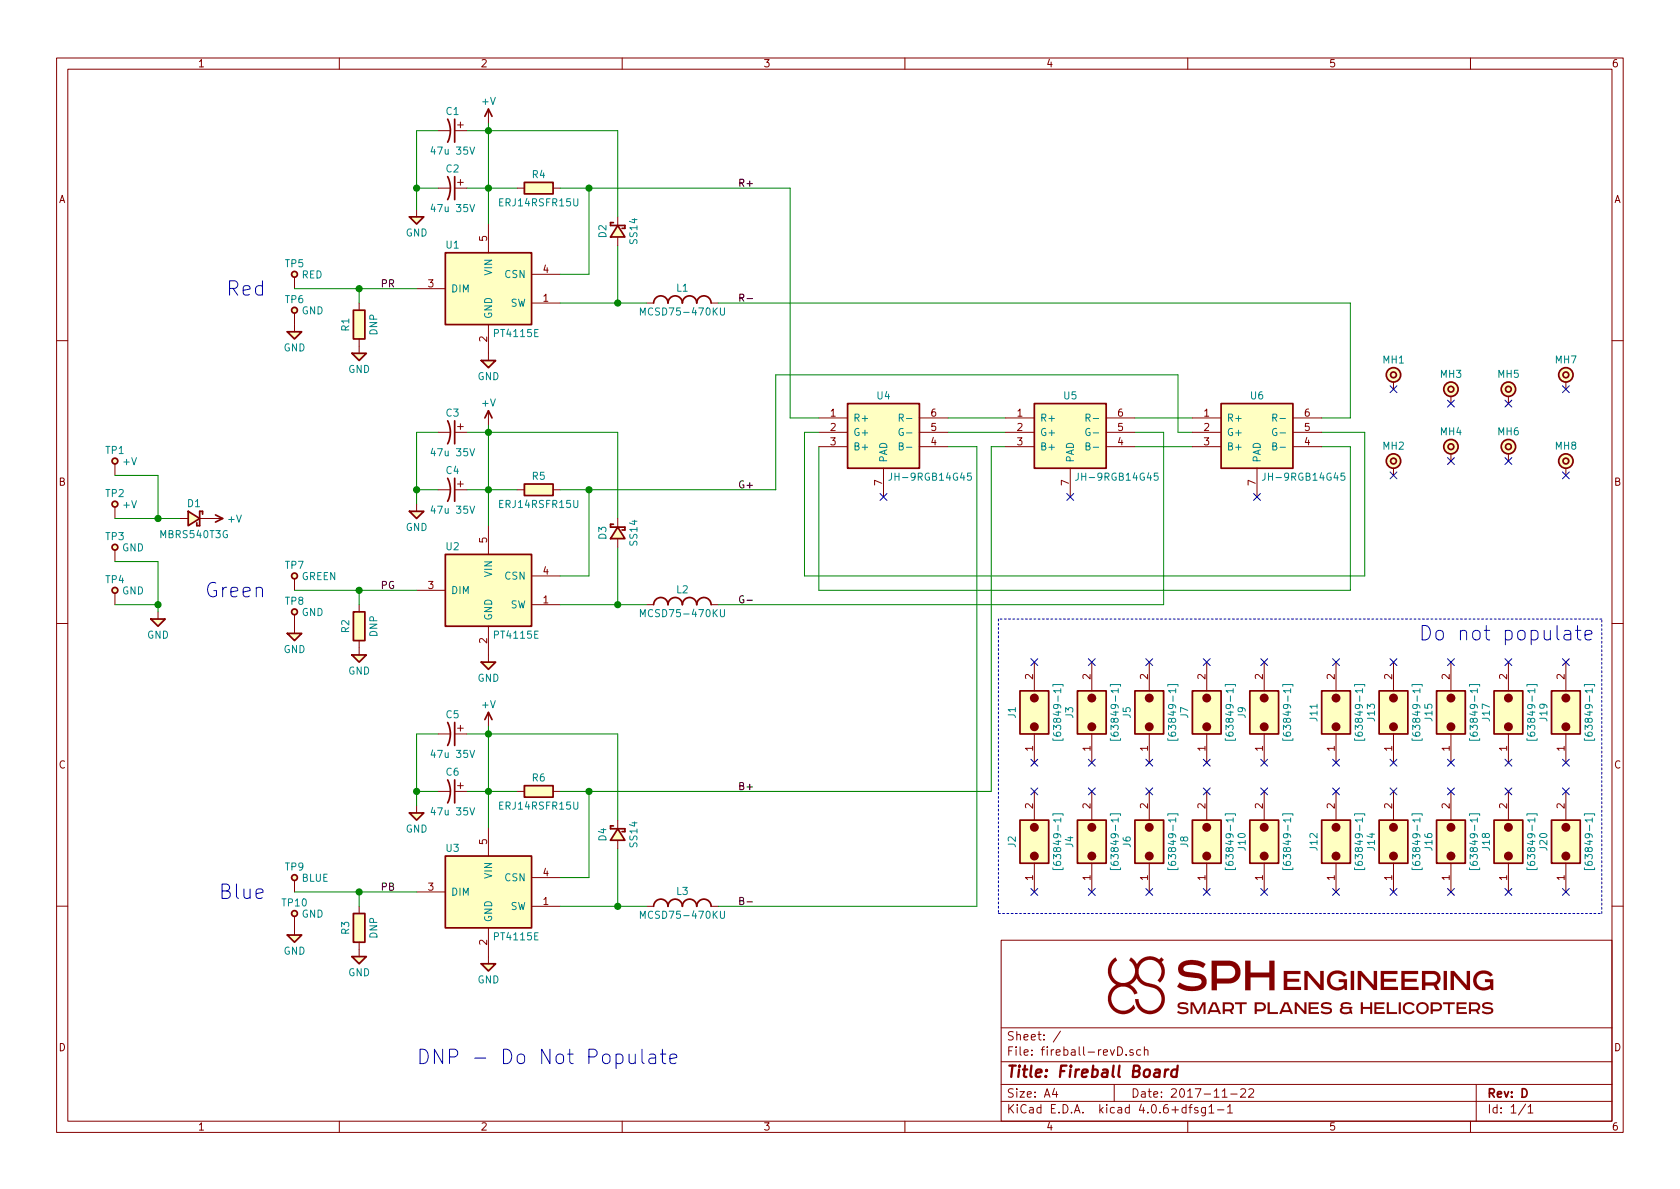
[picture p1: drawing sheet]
EESchema Schematic File Version 2
LIBS:ddc
LIBS:fireball-revD-cache
EELAYER 25 0
EELAYER END
$Descr A4 11693 8268
encoding utf-8
Sheet 1 1
Title "Fireball Board"
Date "2017-11-22"
Rev "D"
Comp ""
Comment1 ""
Comment2 ""
Comment3 ""
Comment4 ""
$EndDescr
$Comp
L +V #PWR12
U 1 1
P 3400 850
F 0 "#PWR12" H 3400 820 50  0001 C TNN
F 1 "+V" H 3400 980 50  0000 C BNN
F 2 "" H 3400 850 50  0001 C CNN
F 3 "" H 3400 850 50  0001 C CNN
	1    3400 850 
	1    0    0    -1  
$EndComp
$Comp
L GND #PWR13
U 1 1
P 3400 2450
F 0 "#PWR13" H 3400 2480 50  0001 C BNN
F 1 "GND" H 3400 2320 50  0000 C TNN
F 2 "" H 3400 2450 50  0001 C CNN
F 3 "" H 3400 2450 50  0001 C CNN
	1    3400 2450
	1    0    0    -1  
$EndComp
Text Notes 1850 2050 2    100  ~ 0
Red
Text Notes 1850 4150 2    100  ~ 0
Green
Text Notes 1850 6250 2    100  ~ 0
Blue
$Comp
L +V #PWR2
U 1 1
P 1450 3600
F 0 "#PWR2" H 1450 3570 50  0001 C TNN
F 1 "+V" V 1450 3730 50  0000 L CNN
F 2 "" H 1450 3600 50  0001 C CNN
F 3 "" H 1450 3600 50  0001 C CNN
	1    1450 3600
	0    1    1    0   
$EndComp
$Comp
L GND #PWR1
U 1 1
P 1100 4250
F 0 "#PWR1" H 1100 4280 50  0001 C BNN
F 1 "GND" H 1100 4120 50  0000 C TNN
F 2 "" H 1100 4250 50  0001 C CNN
F 3 "" H 1100 4250 50  0001 C CNN
	1    1100 4250
	1    0    0    -1  
$EndComp
$Comp
L GND #PWR3
U 1 1
P 2050 2250
F 0 "#PWR3" H 2050 2280 50  0001 C BNN
F 1 "GND" H 2050 2120 50  0000 C TNN
F 2 "" H 2050 2250 50  0001 C CNN
F 3 "" H 2050 2250 50  0001 C CNN
	1    2050 2250
	1    0    0    -1  
$EndComp
Text Label 5250 1300 2    50   ~ 0
R+
Text Label 5250 2100 2    50   ~ 0
R-
Text Label 5250 3400 2    50   ~ 0
G+
Text Label 5250 4200 2    50   ~ 0
G-
Text Label 5250 5500 2    50   ~ 0
B+
Text Label 5250 6300 2    50   ~ 0
B-
Text Label 2750 2000 2    50   ~ 0
PR
$Comp
L MBRS540T3G D1
U 1 1
P 1350 3600
F 0 "D1" H 1350 3680 50  0000 C BNN
F 1 "MBRS540T3G" H 1350 3520 50  0000 C TNN
F 2 "ddc:DIOM6958X241M" H 1350 3600 50  0001 C CNN
F 3 "http://www.onsemi.com/pub/Collateral/MBRS540T3-D.PDF" H 1350 3600 50  0001 C CNN
	1    1350 3600
	1    0    0    -1  
$EndComp
$Comp
L 63849-1 J4
U 1 1
P 7500 6000
F 0 "J4" H 7650 6030 50  0000 C BNN
F 1 "[63849-1]" H 7650 5770 50  0000 C TNN
F 2 "ddc:TE_63849-1" H 7500 6000 50  0001 C CNN
F 3 "http://www.te.com/commerce/DocumentDelivery/DDEController?Action=srchrtrv&DocNm=63849&DocType=Customer+Drawing&DocLang=English&DocFormat=pdf&PartCntxt=63849-1" H 7500 6000 50  0001 C CNN
	1    7500 6000
	0    -1   -1   0   
$EndComp
$Comp
L 63849-1 J13
U 1 1
P 9600 5100
F 0 "J13" H 9750 5130 50  0000 C BNN
F 1 "[63849-1]" H 9750 4870 50  0000 C TNN
F 2 "ddc:TE_63849-1" H 9600 5100 50  0001 C CNN
F 3 "http://www.te.com/commerce/DocumentDelivery/DDEController?Action=srchrtrv&DocNm=63849&DocType=Customer+Drawing&DocLang=English&DocFormat=pdf&PartCntxt=63849-1" H 9600 5100 50  0001 C CNN
	1    9600 5100
	0    -1   -1   0   
$EndComp
$Comp
L 63849-1 J3
U 1 1
P 7500 5100
F 0 "J3" H 7650 5130 50  0000 C BNN
F 1 "[63849-1]" H 7650 4870 50  0000 C TNN
F 2 "ddc:TE_63849-1" H 7500 5100 50  0001 C CNN
F 3 "http://www.te.com/commerce/DocumentDelivery/DDEController?Action=srchrtrv&DocNm=63849&DocType=Customer+Drawing&DocLang=English&DocFormat=pdf&PartCntxt=63849-1" H 7500 5100 50  0001 C CNN
	1    7500 5100
	0    -1   -1   0   
$EndComp
$Comp
L 63849-1 J14
U 1 1
P 9600 6000
F 0 "J14" H 9750 6030 50  0000 C BNN
F 1 "[63849-1]" H 9750 5770 50  0000 C TNN
F 2 "ddc:TE_63849-1" H 9600 6000 50  0001 C CNN
F 3 "http://www.te.com/commerce/DocumentDelivery/DDEController?Action=srchrtrv&DocNm=63849&DocType=Customer+Drawing&DocLang=English&DocFormat=pdf&PartCntxt=63849-1" H 9600 6000 50  0001 C CNN
	1    9600 6000
	0    -1   -1   0   
$EndComp
NoConn ~ 7600 5300
NoConn ~ 7600 6200
NoConn ~ 9700 5300
NoConn ~ 9700 6200
NoConn ~ 7600 4600
NoConn ~ 7600 5500
NoConn ~ 9700 4600
NoConn ~ 9700 5500
$Comp
L MH-3.2-5 MH1
U 1 1
P 9700 2600
F 0 "MH1" H 9700 2680 50  0000 C BNN
F 1 "MH-3.2-5" H 9780 2600 50  0001 L CNN
F 2 "ddc:MH-3.2-5" H 9700 2600 50  0001 C CNN
F 3 "" H 9700 2600 50  0001 C CNN
	1    9700 2600
	1    0    0    -1  
$EndComp
$Comp
L MH-3.2-5 MH2
U 1 1
P 9700 3200
F 0 "MH2" H 9700 3280 50  0000 C BNN
F 1 "MH-3.2-5" H 9780 3200 50  0001 L CNN
F 2 "ddc:MH-3.2-5" H 9700 3200 50  0001 C CNN
F 3 "" H 9700 3200 50  0001 C CNN
	1    9700 3200
	1    0    0    -1  
$EndComp
$Comp
L MH-3.2-5 MH3
U 1 1
P 10100 2700
F 0 "MH3" H 10100 2780 50  0000 C BNN
F 1 "MH-3.2-5" H 10180 2700 50  0001 L CNN
F 2 "ddc:MH-3.2-5" H 10100 2700 50  0001 C CNN
F 3 "" H 10100 2700 50  0001 C CNN
	1    10100 2700
	1    0    0    -1  
$EndComp
$Comp
L MH-3.2-5 MH4
U 1 1
P 10100 3100
F 0 "MH4" H 10100 3180 50  0000 C BNN
F 1 "MH-3.2-5" H 10180 3100 50  0001 L CNN
F 2 "ddc:MH-3.2-5" H 10100 3100 50  0001 C CNN
F 3 "" H 10100 3100 50  0001 C CNN
	1    10100 3100
	1    0    0    -1  
$EndComp
$Comp
L MH-3.2-5 MH6
U 1 1
P 10500 3100
F 0 "MH6" H 10500 3180 50  0000 C BNN
F 1 "MH-3.2-5" H 10580 3100 50  0001 L CNN
F 2 "ddc:MH-3.2-5" H 10500 3100 50  0001 C CNN
F 3 "" H 10500 3100 50  0001 C CNN
	1    10500 3100
	1    0    0    -1  
$EndComp
$Comp
L MH-3.2-5 MH5
U 1 1
P 10500 2700
F 0 "MH5" H 10500 2780 50  0000 C BNN
F 1 "MH-3.2-5" H 10580 2700 50  0001 L CNN
F 2 "ddc:MH-3.2-5" H 10500 2700 50  0001 C CNN
F 3 "" H 10500 2700 50  0001 C CNN
	1    10500 2700
	1    0    0    -1  
$EndComp
$Comp
L MH-3.2-5 MH7
U 1 1
P 10900 2600
F 0 "MH7" H 10900 2680 50  0000 C BNN
F 1 "MH-3.2-5" H 10980 2600 50  0001 L CNN
F 2 "ddc:MH-3.2-5" H 10900 2600 50  0001 C CNN
F 3 "" H 10900 2600 50  0001 C CNN
	1    10900 2600
	1    0    0    -1  
$EndComp
$Comp
L MH-3.2-5 MH8
U 1 1
P 10900 3200
F 0 "MH8" H 10900 3280 50  0000 C BNN
F 1 "MH-3.2-5" H 10980 3200 50  0001 L CNN
F 2 "ddc:MH-3.2-5" H 10900 3200 50  0001 C CNN
F 3 "" H 10900 3200 50  0001 C CNN
	1    10900 3200
	1    0    0    -1  
$EndComp
NoConn ~ 9700 2700
NoConn ~ 9700 3300
NoConn ~ 10100 2800
NoConn ~ 10500 2800
NoConn ~ 10900 2700
NoConn ~ 10900 3300
NoConn ~ 10500 3200
NoConn ~ 10100 3200
$Comp
L PT4115E U1
U 1 1
P 3100 1750
F 0 "U1" H 3100 1780 50  0000 L BNN
F 1 "PT4115E" H 3430 1220 50  0000 L TNN
F 2 "ddc:SOTFL150P435X160-5M" H 3100 1750 50  0001 C CNN
F 3 "http://www.micro-bridge.com/data/CRpowtech/PT4115E.pdf" H 3100 1750 50  0001 C CNN
	1    3100 1750
	1    0    0    -1  
$EndComp
$Comp
L CP-D C2
U 1 1
P 3150 1300
F 0 "C2" H 3150 1410 50  0000 C BNN
F 1 "47u 35V" H 3150 1190 50  0000 C TNN
F 2 "ddc:CAPPM7343X310M" H 3150 1300 50  0001 C CNN
F 3 "" H 3150 1300 50  0001 C CNN
	1    3150 1300
	-1   0    0    -1  
$EndComp
$Comp
L CP-D C1
U 1 1
P 3150 900
F 0 "C1" H 3150 1010 50  0000 C BNN
F 1 "47u 35V" H 3150 790 50  0000 C TNN
F 2 "ddc:CAPPM7343X310M" H 3150 900 50  0001 C CNN
F 3 "" H 3150 900 50  0001 C CNN
	1    3150 900 
	-1   0    0    -1  
$EndComp
$Comp
L GND #PWR9
U 1 1
P 2900 1450
F 0 "#PWR9" H 2900 1480 50  0001 C BNN
F 1 "GND" H 2900 1320 50  0000 C TNN
F 2 "" H 2900 1450 50  0001 C CNN
F 3 "" H 2900 1450 50  0001 C CNN
	1    2900 1450
	1    0    0    -1  
$EndComp
$Comp
L CD75 L1
U 1 1
P 4750 2100
F 0 "L1" H 4750 2180 50  0000 C BNN
F 1 "MCSD75-470KU" H 4750 2070 50  0000 C TNN
F 2 "ddc:INDC7870X550M" H 4750 2100 50  0001 C CNN
F 3 "" H 4750 2100 50  0001 C CNN
	1    4750 2100
	1    0    0    -1  
$EndComp
$Comp
L R1210 R4
U 1 1
P 3750 1300
F 0 "R4" H 3750 1370 50  0000 C BNN
F 1 "ERJ14RSFR15U" H 3750 1230 50  0000 C TNN
F 2 "ddc:RESC3126X65M" H 3750 1300 50  0001 C CNN
F 3 "" H 3750 1300 50  0001 C CNN
	1    3750 1300
	1    0    0    -1  
$EndComp
$Comp
L TPH-2.5-SM-Q2.5 TP5
U 1 1
P 2050 1900
F 0 "TP5" H 2050 1950 50  0000 C BNN
F 1 "RED" H 2100 1900 50  0000 L CNN
F 2 "ddc:MISC_TPH-2.5-SM-Q2.5" H 2050 1900 50  0001 C CNN
F 3 "" H 2050 1900 50  0001 C CNN
	1    2050 1900
	1    0    0    -1  
$EndComp
$Comp
L TPH-2.5-SM-Q2.5 TP6
U 1 1
P 2050 2150
F 0 "TP6" H 2050 2200 50  0000 C BNN
F 1 "GND" H 2100 2150 50  0000 L CNN
F 2 "ddc:MISC_TPH-2.5-SM-Q2.5" H 2050 2150 50  0001 C CNN
F 3 "" H 2050 2150 50  0001 C CNN
	1    2050 2150
	1    0    0    -1  
$EndComp
$Comp
L TPH-3.5-SM-Q3.5 TP1
U 1 1
P 800 3200
F 0 "TP1" H 800 3250 50  0000 C BNN
F 1 "+V" H 850 3200 50  0000 L CNN
F 2 "ddc:MISC_TPH-3.5-SM-Q3.5" H 800 3200 50  0001 C CNN
F 3 "" H 800 3200 50  0001 C CNN
	1    800  3200
	1    0    0    -1  
$EndComp
$Comp
L TPH-3.5-SM-Q3.5 TP3
U 1 1
P 800 3800
F 0 "TP3" H 800 3850 50  0000 C BNN
F 1 "GND" H 850 3800 50  0000 L CNN
F 2 "ddc:MISC_TPH-3.5-SM-Q3.5" H 800 3800 50  0001 C CNN
F 3 "" H 800 3800 50  0001 C CNN
	1    800  3800
	1    0    0    -1  
$EndComp
$Comp
L TPH-3.5-SM-Q3.5 TP4
U 1 1
P 800 4100
F 0 "TP4" H 800 4150 50  0000 C BNN
F 1 "GND" H 850 4100 50  0000 L CNN
F 2 "ddc:MISC_TPH-3.5-SM-Q3.5" H 800 4100 50  0001 C CNN
F 3 "" H 800 4100 50  0001 C CNN
	1    800  4100
	1    0    0    -1  
$EndComp
$Comp
L TPH-3.5-SM-Q3.5 TP2
U 1 1
P 800 3500
F 0 "TP2" H 800 3550 50  0000 C BNN
F 1 "+V" H 850 3500 50  0000 L CNN
F 2 "ddc:MISC_TPH-3.5-SM-Q3.5" H 800 3500 50  0001 C CNN
F 3 "" H 800 3500 50  0001 C CNN
	1    800  3500
	1    0    0    -1  
$EndComp
$Comp
L +V #PWR14
U 1 1
P 3400 2950
F 0 "#PWR14" H 3400 2920 50  0001 C TNN
F 1 "+V" H 3400 3080 50  0000 C BNN
F 2 "" H 3400 2950 50  0001 C CNN
F 3 "" H 3400 2950 50  0001 C CNN
	1    3400 2950
	1    0    0    -1  
$EndComp
$Comp
L GND #PWR15
U 1 1
P 3400 4550
F 0 "#PWR15" H 3400 4580 50  0001 C BNN
F 1 "GND" H 3400 4420 50  0000 C TNN
F 2 "" H 3400 4550 50  0001 C CNN
F 3 "" H 3400 4550 50  0001 C CNN
	1    3400 4550
	1    0    0    -1  
$EndComp
$Comp
L GND #PWR4
U 1 1
P 2050 4350
F 0 "#PWR4" H 2050 4380 50  0001 C BNN
F 1 "GND" H 2050 4220 50  0000 C TNN
F 2 "" H 2050 4350 50  0001 C CNN
F 3 "" H 2050 4350 50  0001 C CNN
	1    2050 4350
	1    0    0    -1  
$EndComp
Text Label 2750 4100 2    50   ~ 0
PG
$Comp
L PT4115E U2
U 1 1
P 3100 3850
F 0 "U2" H 3100 3880 50  0000 L BNN
F 1 "PT4115E" H 3430 3320 50  0000 L TNN
F 2 "ddc:SOTFL150P435X160-5M" H 3100 3850 50  0001 C CNN
F 3 "http://www.micro-bridge.com/data/CRpowtech/PT4115E.pdf" H 3100 3850 50  0001 C CNN
	1    3100 3850
	1    0    0    -1  
$EndComp
$Comp
L CP-D C4
U 1 1
P 3150 3400
F 0 "C4" H 3150 3510 50  0000 C BNN
F 1 "47u 35V" H 3150 3290 50  0000 C TNN
F 2 "ddc:CAPPM7343X310M" H 3150 3400 50  0001 C CNN
F 3 "" H 3150 3400 50  0001 C CNN
	1    3150 3400
	-1   0    0    -1  
$EndComp
$Comp
L CP-D C3
U 1 1
P 3150 3000
F 0 "C3" H 3150 3110 50  0000 C BNN
F 1 "47u 35V" H 3150 2890 50  0000 C TNN
F 2 "ddc:CAPPM7343X310M" H 3150 3000 50  0001 C CNN
F 3 "" H 3150 3000 50  0001 C CNN
	1    3150 3000
	-1   0    0    -1  
$EndComp
$Comp
L GND #PWR10
U 1 1
P 2900 3500
F 0 "#PWR10" H 2900 3530 50  0001 C BNN
F 1 "GND" H 2900 3370 50  0000 C TNN
F 2 "" H 2900 3500 50  0001 C CNN
F 3 "" H 2900 3500 50  0001 C CNN
	1    2900 3500
	1    0    0    -1  
$EndComp
$Comp
L CD75 L2
U 1 1
P 4750 4200
F 0 "L2" H 4750 4280 50  0000 C BNN
F 1 "MCSD75-470KU" H 4750 4170 50  0000 C TNN
F 2 "ddc:INDC7870X550M" H 4750 4200 50  0001 C CNN
F 3 "" H 4750 4200 50  0001 C CNN
	1    4750 4200
	1    0    0    -1  
$EndComp
$Comp
L R1210 R5
U 1 1
P 3750 3400
F 0 "R5" H 3750 3470 50  0000 C BNN
F 1 "ERJ14RSFR15U" H 3750 3330 50  0000 C TNN
F 2 "ddc:RESC3126X65M" H 3750 3400 50  0001 C CNN
F 3 "" H 3750 3400 50  0001 C CNN
	1    3750 3400
	1    0    0    -1  
$EndComp
$Comp
L TPH-2.5-SM-Q2.5 TP7
U 1 1
P 2050 4000
F 0 "TP7" H 2050 4050 50  0000 C BNN
F 1 "GREEN" H 2100 4000 50  0000 L CNN
F 2 "ddc:MISC_TPH-2.5-SM-Q2.5" H 2050 4000 50  0001 C CNN
F 3 "" H 2050 4000 50  0001 C CNN
	1    2050 4000
	1    0    0    -1  
$EndComp
$Comp
L TPH-2.5-SM-Q2.5 TP8
U 1 1
P 2050 4250
F 0 "TP8" H 2050 4300 50  0000 C BNN
F 1 "GND" H 2100 4250 50  0000 L CNN
F 2 "ddc:MISC_TPH-2.5-SM-Q2.5" H 2050 4250 50  0001 C CNN
F 3 "" H 2050 4250 50  0001 C CNN
	1    2050 4250
	1    0    0    -1  
$EndComp
$Comp
L +V #PWR16
U 1 1
P 3400 5050
F 0 "#PWR16" H 3400 5020 50  0001 C TNN
F 1 "+V" H 3400 5180 50  0000 C BNN
F 2 "" H 3400 5050 50  0001 C CNN
F 3 "" H 3400 5050 50  0001 C CNN
	1    3400 5050
	1    0    0    -1  
$EndComp
$Comp
L GND #PWR17
U 1 1
P 3400 6650
F 0 "#PWR17" H 3400 6680 50  0001 C BNN
F 1 "GND" H 3400 6520 50  0000 C TNN
F 2 "" H 3400 6650 50  0001 C CNN
F 3 "" H 3400 6650 50  0001 C CNN
	1    3400 6650
	1    0    0    -1  
$EndComp
$Comp
L GND #PWR5
U 1 1
P 2050 6450
F 0 "#PWR5" H 2050 6480 50  0001 C BNN
F 1 "GND" H 2050 6320 50  0000 C TNN
F 2 "" H 2050 6450 50  0001 C CNN
F 3 "" H 2050 6450 50  0001 C CNN
	1    2050 6450
	1    0    0    -1  
$EndComp
Text Label 2750 6200 2    50   ~ 0
PB
$Comp
L PT4115E U3
U 1 1
P 3100 5950
F 0 "U3" H 3100 5980 50  0000 L BNN
F 1 "PT4115E" H 3430 5420 50  0000 L TNN
F 2 "ddc:SOTFL150P435X160-5M" H 3100 5950 50  0001 C CNN
F 3 "http://www.micro-bridge.com/data/CRpowtech/PT4115E.pdf" H 3100 5950 50  0001 C CNN
	1    3100 5950
	1    0    0    -1  
$EndComp
$Comp
L CP-D C6
U 1 1
P 3150 5500
F 0 "C6" H 3150 5610 50  0000 C BNN
F 1 "47u 35V" H 3150 5390 50  0000 C TNN
F 2 "ddc:CAPPM7343X310M" H 3150 5500 50  0001 C CNN
F 3 "" H 3150 5500 50  0001 C CNN
	1    3150 5500
	-1   0    0    -1  
$EndComp
$Comp
L CP-D C5
U 1 1
P 3150 5100
F 0 "C5" H 3150 5210 50  0000 C BNN
F 1 "47u 35V" H 3150 4990 50  0000 C TNN
F 2 "ddc:CAPPM7343X310M" H 3150 5100 50  0001 C CNN
F 3 "" H 3150 5100 50  0001 C CNN
	1    3150 5100
	-1   0    0    -1  
$EndComp
$Comp
L GND #PWR11
U 1 1
P 2900 5600
F 0 "#PWR11" H 2900 5630 50  0001 C BNN
F 1 "GND" H 2900 5470 50  0000 C TNN
F 2 "" H 2900 5600 50  0001 C CNN
F 3 "" H 2900 5600 50  0001 C CNN
	1    2900 5600
	1    0    0    -1  
$EndComp
$Comp
L CD75 L3
U 1 1
P 4750 6300
F 0 "L3" H 4750 6380 50  0000 C BNN
F 1 "MCSD75-470KU" H 4750 6270 50  0000 C TNN
F 2 "ddc:INDC7870X550M" H 4750 6300 50  0001 C CNN
F 3 "" H 4750 6300 50  0001 C CNN
	1    4750 6300
	1    0    0    -1  
$EndComp
$Comp
L R1210 R6
U 1 1
P 3750 5500
F 0 "R6" H 3750 5570 50  0000 C BNN
F 1 "ERJ14RSFR15U" H 3750 5430 50  0000 C TNN
F 2 "ddc:RESC3126X65M" H 3750 5500 50  0001 C CNN
F 3 "" H 3750 5500 50  0001 C CNN
	1    3750 5500
	1    0    0    -1  
$EndComp
$Comp
L TPH-2.5-SM-Q2.5 TP9
U 1 1
P 2050 6100
F 0 "TP9" H 2050 6150 50  0000 C BNN
F 1 "BLUE" H 2100 6100 50  0000 L CNN
F 2 "ddc:MISC_TPH-2.5-SM-Q2.5" H 2050 6100 50  0001 C CNN
F 3 "" H 2050 6100 50  0001 C CNN
	1    2050 6100
	1    0    0    -1  
$EndComp
$Comp
L TPH-2.5-SM-Q2.5 TP10
U 1 1
P 2050 6350
F 0 "TP10" H 2050 6400 50  0000 C BNN
F 1 "GND" H 2100 6350 50  0000 L CNN
F 2 "ddc:MISC_TPH-2.5-SM-Q2.5" H 2050 6350 50  0001 C CNN
F 3 "" H 2050 6350 50  0001 C CNN
	1    2050 6350
	1    0    0    -1  
$EndComp
Wire Wire Line
	3900 1300 5500 1300
Wire Wire Line
	5500 1300 5500 2900
Wire Wire Line
	5500 2900 5700 2900
Wire Wire Line
	3900 5500 6900 5500
Wire Wire Line
	6600 2900 7000 2900
Wire Wire Line
	7900 2900 8300 2900
Wire Wire Line
	6600 3000 7000 3000
Wire Wire Line
	7900 3100 8300 3100
Wire Wire Line
	9400 3100 9200 3100
Wire Wire Line
	9200 3000 9500 3000
Wire Wire Line
	5000 4200 8100 4200
Wire Wire Line
	9200 2900 9400 2900
Wire Wire Line
	9400 2900 9400 2100
Wire Wire Line
	9400 2100 5000 2100
Wire Wire Line
	800  3600 1250 3600
Wire Wire Line
	800  4200 1100 4200
Wire Wire Line
	1100 3900 1100 4250
Wire Wire Line
	2050 2000 2900 2000
Wire Wire Line
	1100 3900 800  3900
Connection ~ 1100 4200
Wire Wire Line
	800  3300 1100 3300
Wire Wire Line
	1100 3300 1100 3600
Connection ~ 1100 3600
Wire Wire Line
	3400 850  3400 1550
Connection ~ 3400 1300
Wire Wire Line
	3250 900  4300 900 
Connection ~ 3400 900 
Wire Wire Line
	3050 1300 2900 1300
Wire Wire Line
	2900 900  2900 1450
Wire Wire Line
	3050 900  2900 900 
Connection ~ 2900 1300
Wire Wire Line
	3900 2100 4500 2100
Wire Wire Line
	4300 2100 4300 1700
Wire Wire Line
	4300 900  4300 1500
Wire Wire Line
	3250 1300 3600 1300
Connection ~ 4300 2100
Wire Wire Line
	3900 1900 4100 1900
Wire Wire Line
	4100 1900 4100 1300
Connection ~ 4100 1300
Wire Wire Line
	2050 4100 2900 4100
Wire Wire Line
	3400 2950 3400 3650
Connection ~ 3400 3400
Wire Wire Line
	3250 3000 4300 3000
Connection ~ 3400 3000
Wire Wire Line
	3050 3400 2900 3400
Wire Wire Line
	2900 3000 2900 3500
Wire Wire Line
	3050 3000 2900 3000
Connection ~ 2900 3400
Wire Wire Line
	3900 4200 4500 4200
Wire Wire Line
	4300 4200 4300 3800
Wire Wire Line
	4300 3000 4300 3600
Wire Wire Line
	3250 3400 3600 3400
Connection ~ 4300 4200
Wire Wire Line
	3900 4000 4100 4000
Wire Wire Line
	4100 4000 4100 3400
Connection ~ 4100 3400
Wire Wire Line
	2050 6200 2900 6200
Wire Wire Line
	3400 5050 3400 5750
Connection ~ 3400 5500
Wire Wire Line
	3250 5100 4300 5100
Connection ~ 3400 5100
Wire Wire Line
	3050 5500 2900 5500
Wire Wire Line
	2900 5100 2900 5600
Wire Wire Line
	3050 5100 2900 5100
Connection ~ 2900 5500
Wire Wire Line
	3900 6300 4500 6300
Wire Wire Line
	4300 6300 4300 5900
Wire Wire Line
	4300 5100 4300 5700
Wire Wire Line
	3250 5500 3600 5500
Connection ~ 4300 6300
Wire Wire Line
	3900 6100 4100 6100
Wire Wire Line
	4100 6100 4100 5500
Connection ~ 4100 5500
Wire Wire Line
	8300 3000 8200 3000
Wire Wire Line
	8200 3000 8200 2600
Wire Wire Line
	8200 2600 5400 2600
Wire Wire Line
	3900 3400 5400 3400
Wire Wire Line
	5400 3400 5400 2600
Wire Wire Line
	7900 3000 8100 3000
Wire Wire Line
	8100 3000 8100 4200
Wire Wire Line
	9500 3000 9500 4000
Wire Wire Line
	9500 4000 5600 4000
Wire Wire Line
	5600 4000 5600 3000
Wire Wire Line
	5600 3000 5700 3000
Wire Wire Line
	6600 3100 6800 3100
Wire Wire Line
	6800 3100 6800 6300
Wire Wire Line
	6800 6300 5000 6300
Wire Wire Line
	7000 3100 6900 3100
Wire Wire Line
	6900 3100 6900 5500
Wire Wire Line
	5700 3100 5700 4100
Wire Wire Line
	5700 4100 9400 4100
Wire Wire Line
	9400 4100 9400 3100
$Comp
L 63849-1 J2
U 1 1
P 7100 6000
F 0 "J2" H 7250 6030 50  0000 C BNN
F 1 "[63849-1]" H 7250 5770 50  0000 C TNN
F 2 "ddc:TE_63849-1" H 7100 6000 50  0001 C CNN
F 3 "http://www.te.com/commerce/DocumentDelivery/DDEController?Action=srchrtrv&DocNm=63849&DocType=Customer+Drawing&DocLang=English&DocFormat=pdf&PartCntxt=63849-1" H 7100 6000 50  0001 C CNN
	1    7100 6000
	0    -1   -1   0   
$EndComp
$Comp
L 63849-1 J1
U 1 1
P 7100 5100
F 0 "J1" H 7250 5130 50  0000 C BNN
F 1 "[63849-1]" H 7250 4870 50  0000 C TNN
F 2 "ddc:TE_63849-1" H 7100 5100 50  0001 C CNN
F 3 "http://www.te.com/commerce/DocumentDelivery/DDEController?Action=srchrtrv&DocNm=63849&DocType=Customer+Drawing&DocLang=English&DocFormat=pdf&PartCntxt=63849-1" H 7100 5100 50  0001 C CNN
	1    7100 5100
	0    -1   -1   0   
$EndComp
NoConn ~ 7200 5300
NoConn ~ 7200 6200
NoConn ~ 7200 4600
NoConn ~ 7200 5500
$Comp
L 63849-1 J6
U 1 1
P 7900 6000
F 0 "J6" H 8050 6030 50  0000 C BNN
F 1 "[63849-1]" H 8050 5770 50  0000 C TNN
F 2 "ddc:TE_63849-1" H 7900 6000 50  0001 C CNN
F 3 "http://www.te.com/commerce/DocumentDelivery/DDEController?Action=srchrtrv&DocNm=63849&DocType=Customer+Drawing&DocLang=English&DocFormat=pdf&PartCntxt=63849-1" H 7900 6000 50  0001 C CNN
	1    7900 6000
	0    -1   -1   0   
$EndComp
$Comp
L 63849-1 J5
U 1 1
P 7900 5100
F 0 "J5" H 8050 5130 50  0000 C BNN
F 1 "[63849-1]" H 8050 4870 50  0000 C TNN
F 2 "ddc:TE_63849-1" H 7900 5100 50  0001 C CNN
F 3 "http://www.te.com/commerce/DocumentDelivery/DDEController?Action=srchrtrv&DocNm=63849&DocType=Customer+Drawing&DocLang=English&DocFormat=pdf&PartCntxt=63849-1" H 7900 5100 50  0001 C CNN
	1    7900 5100
	0    -1   -1   0   
$EndComp
NoConn ~ 8000 5300
NoConn ~ 8000 6200
NoConn ~ 8000 4600
NoConn ~ 8000 5500
$Comp
L 63849-1 J11
U 1 1
P 9200 5100
F 0 "J11" H 9350 5130 50  0000 C BNN
F 1 "[63849-1]" H 9350 4870 50  0000 C TNN
F 2 "ddc:TE_63849-1" H 9200 5100 50  0001 C CNN
F 3 "http://www.te.com/commerce/DocumentDelivery/DDEController?Action=srchrtrv&DocNm=63849&DocType=Customer+Drawing&DocLang=English&DocFormat=pdf&PartCntxt=63849-1" H 9200 5100 50  0001 C CNN
	1    9200 5100
	0    -1   -1   0   
$EndComp
$Comp
L 63849-1 J12
U 1 1
P 9200 6000
F 0 "J12" H 9350 6030 50  0000 C BNN
F 1 "[63849-1]" H 9350 5770 50  0000 C TNN
F 2 "ddc:TE_63849-1" H 9200 6000 50  0001 C CNN
F 3 "http://www.te.com/commerce/DocumentDelivery/DDEController?Action=srchrtrv&DocNm=63849&DocType=Customer+Drawing&DocLang=English&DocFormat=pdf&PartCntxt=63849-1" H 9200 6000 50  0001 C CNN
	1    9200 6000
	0    -1   -1   0   
$EndComp
NoConn ~ 9300 5300
NoConn ~ 9300 6200
NoConn ~ 9300 4600
NoConn ~ 9300 5500
$Comp
L 63849-1 J15
U 1 1
P 10000 5100
F 0 "J15" H 10150 5130 50  0000 C BNN
F 1 "[63849-1]" H 10150 4870 50  0000 C TNN
F 2 "ddc:TE_63849-1" H 10000 5100 50  0001 C CNN
F 3 "http://www.te.com/commerce/DocumentDelivery/DDEController?Action=srchrtrv&DocNm=63849&DocType=Customer+Drawing&DocLang=English&DocFormat=pdf&PartCntxt=63849-1" H 10000 5100 50  0001 C CNN
	1    10000 5100
	0    -1   -1   0   
$EndComp
$Comp
L 63849-1 J16
U 1 1
P 10000 6000
F 0 "J16" H 10150 6030 50  0000 C BNN
F 1 "[63849-1]" H 10150 5770 50  0000 C TNN
F 2 "ddc:TE_63849-1" H 10000 6000 50  0001 C CNN
F 3 "http://www.te.com/commerce/DocumentDelivery/DDEController?Action=srchrtrv&DocNm=63849&DocType=Customer+Drawing&DocLang=English&DocFormat=pdf&PartCntxt=63849-1" H 10000 6000 50  0001 C CNN
	1    10000 6000
	0    -1   -1   0   
$EndComp
NoConn ~ 10100 5300
NoConn ~ 10100 6200
NoConn ~ 10100 4600
NoConn ~ 10100 5500
$Comp
L 63849-1 J17
U 1 1
P 10400 5100
F 0 "J17" H 10550 5130 50  0000 C BNN
F 1 "[63849-1]" H 10550 4870 50  0000 C TNN
F 2 "ddc:TE_63849-1" H 10400 5100 50  0001 C CNN
F 3 "http://www.te.com/commerce/DocumentDelivery/DDEController?Action=srchrtrv&DocNm=63849&DocType=Customer+Drawing&DocLang=English&DocFormat=pdf&PartCntxt=63849-1" H 10400 5100 50  0001 C CNN
	1    10400 5100
	0    -1   -1   0   
$EndComp
$Comp
L 63849-1 J18
U 1 1
P 10400 6000
F 0 "J18" H 10550 6030 50  0000 C BNN
F 1 "[63849-1]" H 10550 5770 50  0000 C TNN
F 2 "ddc:TE_63849-1" H 10400 6000 50  0001 C CNN
F 3 "http://www.te.com/commerce/DocumentDelivery/DDEController?Action=srchrtrv&DocNm=63849&DocType=Customer+Drawing&DocLang=English&DocFormat=pdf&PartCntxt=63849-1" H 10400 6000 50  0001 C CNN
	1    10400 6000
	0    -1   -1   0   
$EndComp
NoConn ~ 10500 5300
NoConn ~ 10500 6200
NoConn ~ 10500 4600
NoConn ~ 10500 5500
$Comp
L 63849-1 J19
U 1 1
P 10800 5100
F 0 "J19" H 10950 5130 50  0000 C BNN
F 1 "[63849-1]" H 10950 4870 50  0000 C TNN
F 2 "ddc:TE_63849-1" H 10800 5100 50  0001 C CNN
F 3 "http://www.te.com/commerce/DocumentDelivery/DDEController?Action=srchrtrv&DocNm=63849&DocType=Customer+Drawing&DocLang=English&DocFormat=pdf&PartCntxt=63849-1" H 10800 5100 50  0001 C CNN
	1    10800 5100
	0    -1   -1   0   
$EndComp
$Comp
L 63849-1 J20
U 1 1
P 10800 6000
F 0 "J20" H 10950 6030 50  0000 C BNN
F 1 "[63849-1]" H 10950 5770 50  0000 C TNN
F 2 "ddc:TE_63849-1" H 10800 6000 50  0001 C CNN
F 3 "http://www.te.com/commerce/DocumentDelivery/DDEController?Action=srchrtrv&DocNm=63849&DocType=Customer+Drawing&DocLang=English&DocFormat=pdf&PartCntxt=63849-1" H 10800 6000 50  0001 C CNN
	1    10800 6000
	0    -1   -1   0   
$EndComp
NoConn ~ 10900 5300
NoConn ~ 10900 6200
NoConn ~ 10900 4600
NoConn ~ 10900 5500
$Comp
L 63849-1 J8
U 1 1
P 8300 6000
F 0 "J8" H 8450 6030 50  0000 C BNN
F 1 "[63849-1]" H 8450 5770 50  0000 C TNN
F 2 "ddc:TE_63849-1" H 8300 6000 50  0001 C CNN
F 3 "http://www.te.com/commerce/DocumentDelivery/DDEController?Action=srchrtrv&DocNm=63849&DocType=Customer+Drawing&DocLang=English&DocFormat=pdf&PartCntxt=63849-1" H 8300 6000 50  0001 C CNN
	1    8300 6000
	0    -1   -1   0   
$EndComp
$Comp
L 63849-1 J7
U 1 1
P 8300 5100
F 0 "J7" H 8450 5130 50  0000 C BNN
F 1 "[63849-1]" H 8450 4870 50  0000 C TNN
F 2 "ddc:TE_63849-1" H 8300 5100 50  0001 C CNN
F 3 "http://www.te.com/commerce/DocumentDelivery/DDEController?Action=srchrtrv&DocNm=63849&DocType=Customer+Drawing&DocLang=English&DocFormat=pdf&PartCntxt=63849-1" H 8300 5100 50  0001 C CNN
	1    8300 5100
	0    -1   -1   0   
$EndComp
NoConn ~ 8400 5300
NoConn ~ 8400 6200
NoConn ~ 8400 4600
NoConn ~ 8400 5500
$Comp
L 63849-1 J10
U 1 1
P 8700 6000
F 0 "J10" H 8850 6030 50  0000 C BNN
F 1 "[63849-1]" H 8850 5770 50  0000 C TNN
F 2 "ddc:TE_63849-1" H 8700 6000 50  0001 C CNN
F 3 "http://www.te.com/commerce/DocumentDelivery/DDEController?Action=srchrtrv&DocNm=63849&DocType=Customer+Drawing&DocLang=English&DocFormat=pdf&PartCntxt=63849-1" H 8700 6000 50  0001 C CNN
	1    8700 6000
	0    -1   -1   0   
$EndComp
$Comp
L 63849-1 J9
U 1 1
P 8700 5100
F 0 "J9" H 8850 5130 50  0000 C BNN
F 1 "[63849-1]" H 8850 4870 50  0000 C TNN
F 2 "ddc:TE_63849-1" H 8700 5100 50  0001 C CNN
F 3 "http://www.te.com/commerce/DocumentDelivery/DDEController?Action=srchrtrv&DocNm=63849&DocType=Customer+Drawing&DocLang=English&DocFormat=pdf&PartCntxt=63849-1" H 8700 5100 50  0001 C CNN
	1    8700 5100
	0    -1   -1   0   
$EndComp
NoConn ~ 8800 5300
NoConn ~ 8800 6200
NoConn ~ 8800 4600
NoConn ~ 8800 5500
$Comp
L SS14 D2
U 1 1
P 4300 1600
F 0 "D2" H 4300 1680 50  0000 C BNN
F 1 "SS14" H 4300 1520 50  0000 C TNN
F 2 "ddc:DIOM4326X290M" H 4300 1600 50  0001 C CNN
F 3 "https://www.fairchildsemi.com/datasheets/SS/SS14.pdf" H 4300 1600 50  0001 C CNN
	1    4300 1600
	0    -1   -1   0   
$EndComp
$Comp
L SS14 D3
U 1 1
P 4300 3700
F 0 "D3" H 4300 3780 50  0000 C BNN
F 1 "SS14" H 4300 3620 50  0000 C TNN
F 2 "ddc:DIOM4326X290M" H 4300 3700 50  0001 C CNN
F 3 "https://www.fairchildsemi.com/datasheets/SS/SS14.pdf" H 4300 3700 50  0001 C CNN
	1    4300 3700
	0    -1   -1   0   
$EndComp
$Comp
L SS14 D4
U 1 1
P 4300 5800
F 0 "D4" H 4300 5880 50  0000 C BNN
F 1 "SS14" H 4300 5720 50  0000 C TNN
F 2 "ddc:DIOM4326X290M" H 4300 5800 50  0001 C CNN
F 3 "https://www.fairchildsemi.com/datasheets/SS/SS14.pdf" H 4300 5800 50  0001 C CNN
	1    4300 5800
	0    -1   -1   0   
$EndComp
$Comp
L JH-9RGB14G45 U4
U 1 1
P 5900 2800
F 0 "U4" H 6150 2830 50  0000 C BNN
F 1 "JH-9RGB14G45" H 6180 2320 50  0000 L TNN
F 2 "ddc:SOP170P1440X520-7M" H 5900 2800 50  0001 C CNN
F 3 "http://www.ledguhon.com/u_file/images/14_12_24/50132e30fb.pdf" H 5900 2800 50  0001 C CNN
	1    5900 2800
	1    0    0    -1  
$EndComp
$Comp
L JH-9RGB14G45 U5
U 1 1
P 7200 2800
F 0 "U5" H 7450 2830 50  0000 C BNN
F 1 "JH-9RGB14G45" H 7480 2320 50  0000 L TNN
F 2 "ddc:SOP170P1440X520-7M" H 7200 2800 50  0001 C CNN
F 3 "http://www.ledguhon.com/u_file/images/14_12_24/50132e30fb.pdf" H 7200 2800 50  0001 C CNN
	1    7200 2800
	1    0    0    -1  
$EndComp
$Comp
L JH-9RGB14G45 U6
U 1 1
P 8500 2800
F 0 "U6" H 8750 2830 50  0000 C BNN
F 1 "JH-9RGB14G45" H 8780 2320 50  0000 L TNN
F 2 "ddc:SOP170P1440X520-7M" H 8500 2800 50  0001 C CNN
F 3 "http://www.ledguhon.com/u_file/images/14_12_24/50132e30fb.pdf" H 8500 2800 50  0001 C CNN
	1    8500 2800
	1    0    0    -1  
$EndComp
$Comp
L R0805 R1
U 1 1
P 2500 2250
F 0 "R1" H 2500 2320 50  0000 C BNN
F 1 "DNP" H 2500 2180 50  0000 C TNN
F 2 "ddc:RESC2013X65M" H 2500 2250 50  0001 C CNN
F 3 "" H 2500 2250 50  0001 C CNN
	1    2500 2250
	0    -1   -1   0   
$EndComp
$Comp
L GND #PWR6
U 1 1
P 2500 2400
F 0 "#PWR6" H 2500 2430 50  0001 C BNN
F 1 "GND" H 2500 2270 50  0000 C TNN
F 2 "" H 2500 2400 50  0001 C CNN
F 3 "" H 2500 2400 50  0001 C CNN
	1    2500 2400
	1    0    0    -1  
$EndComp
Wire Wire Line
	2500 2100 2500 2000
Connection ~ 2500 2000
$Comp
L R0805 R2
U 1 1
P 2500 4350
F 0 "R2" H 2500 4420 50  0000 C BNN
F 1 "DNP" H 2500 4280 50  0000 C TNN
F 2 "ddc:RESC2013X65M" H 2500 4350 50  0001 C CNN
F 3 "" H 2500 4350 50  0001 C CNN
	1    2500 4350
	0    -1   -1   0   
$EndComp
$Comp
L GND #PWR7
U 1 1
P 2500 4500
F 0 "#PWR7" H 2500 4530 50  0001 C BNN
F 1 "GND" H 2500 4370 50  0000 C TNN
F 2 "" H 2500 4500 50  0001 C CNN
F 3 "" H 2500 4500 50  0001 C CNN
	1    2500 4500
	1    0    0    -1  
$EndComp
Wire Wire Line
	2500 4200 2500 4100
Connection ~ 2500 4100
$Comp
L R0805 R3
U 1 1
P 2500 6450
F 0 "R3" H 2500 6520 50  0000 C BNN
F 1 "DNP" H 2500 6380 50  0000 C TNN
F 2 "ddc:RESC2013X65M" H 2500 6450 50  0001 C CNN
F 3 "" H 2500 6450 50  0001 C CNN
	1    2500 6450
	0    -1   -1   0   
$EndComp
$Comp
L GND #PWR8
U 1 1
P 2500 6600
F 0 "#PWR8" H 2500 6630 50  0001 C BNN
F 1 "GND" H 2500 6470 50  0000 C TNN
F 2 "" H 2500 6600 50  0001 C CNN
F 3 "" H 2500 6600 50  0001 C CNN
	1    2500 6600
	1    0    0    -1  
$EndComp
Wire Wire Line
	2500 6300 2500 6200
Connection ~ 2500 6200
NoConn ~ 6150 3450
NoConn ~ 7450 3450
NoConn ~ 8750 3450
Text Notes 2900 7400 0    100  ~ 0
DNP - Do Not Populate
Wire Notes Line
	11150 6350 11150 4300
Wire Notes Line
	11150 4300 6950 4300
Text Notes 11100 4450 2    100  ~ 0
Do not populate
Wire Notes Line
	6950 4300 6950 6350
Wire Notes Line
	6950 6350 11150 6350
$EndSCHEMATC
